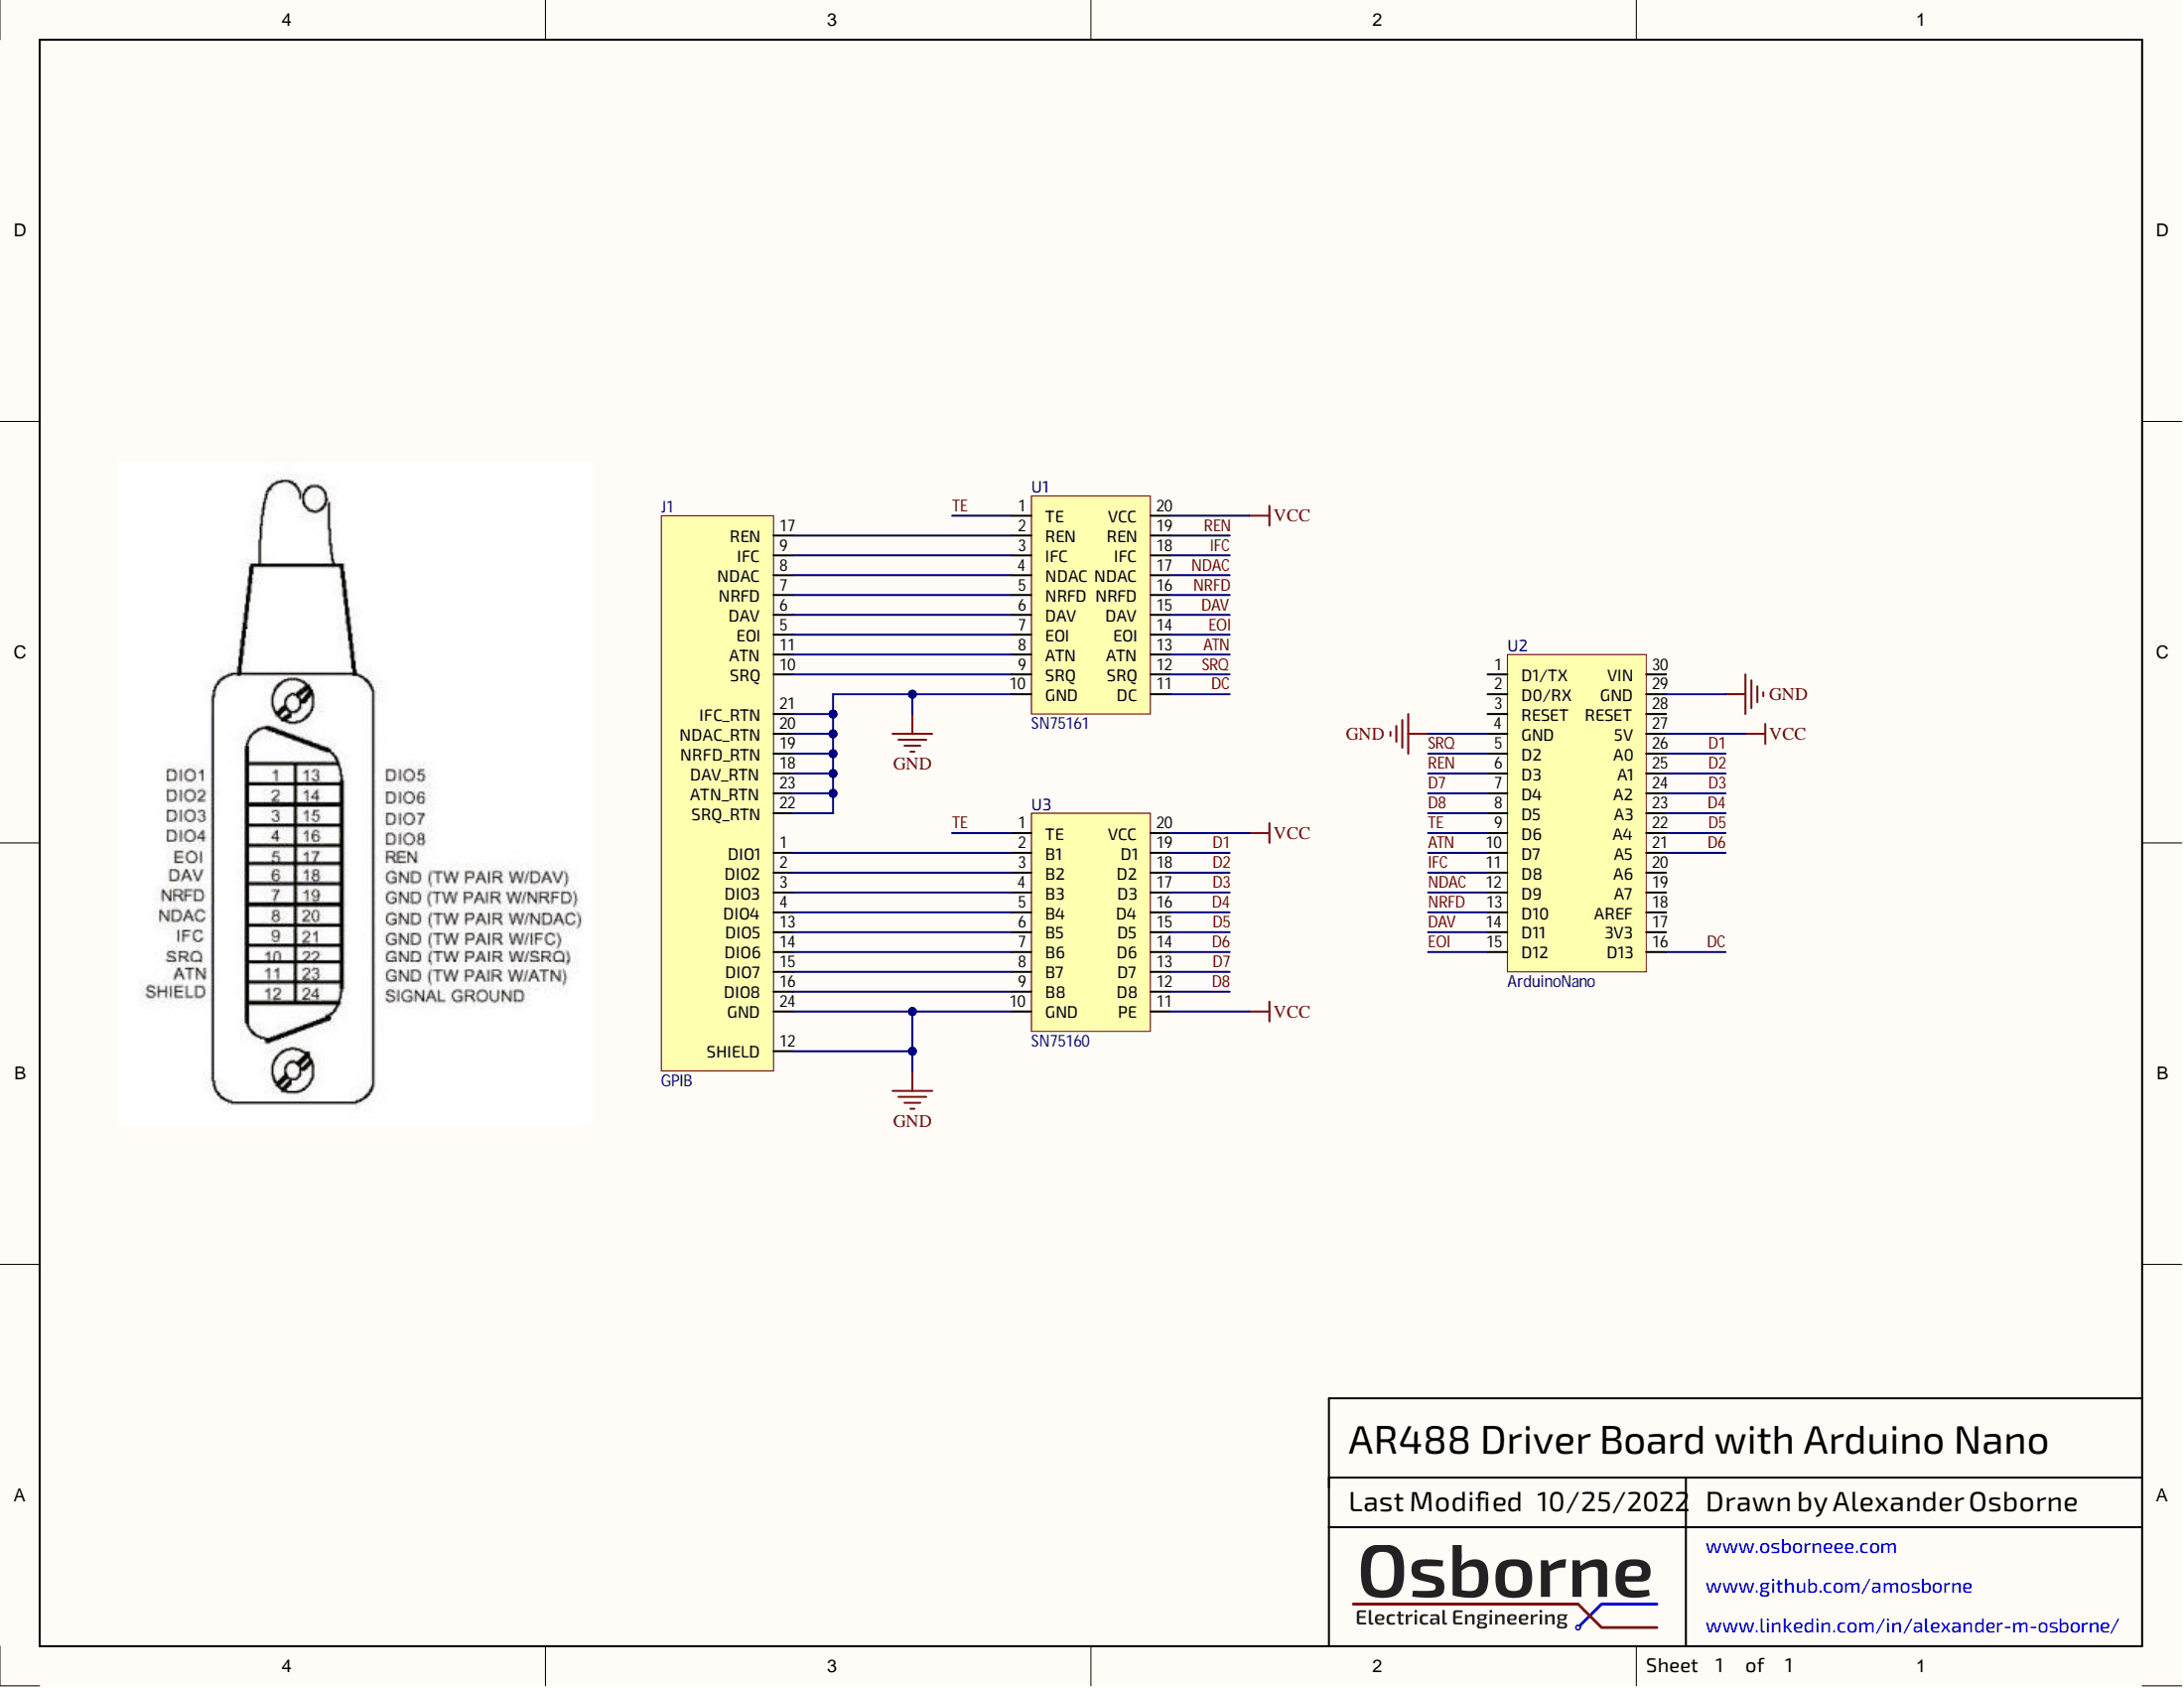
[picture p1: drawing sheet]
# Altium project ar488_driver.PrjPcb
1 sheet, 4 parts. Net scope: global (net labels, ports and power ports of the same name join across sheets).
Board file: ar488_driver_pcb.PcbDoc

## Sheet ar488_driver_schematic.SchDoc: AR488 Driver Board with Arduino Nano
size Letter; SheetNumber: 1; SheetTotal: 1

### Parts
J1  GPIB  [GPIB]
U1  SN75161  [SN75161]
U2  ArduinoNano  [NANO]
U3  SN75160  [SN75160]

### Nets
GND: J1.12(SHIELD) J1.18(DAV_RTN) J1.19(NRFD_RTN) J1.20(NDAC_RTN) J1.21(IFC_RTN) J1.22(SRQ_RTN) J1.23(ATN_RTN) J1.24(GND) U1.10(GND) U2.4(GND) U2.29(GND) U3.10(GND)
VCC: U1.20(VCC) U2.27(5V) U3.11(PE) U3.20(VCC)
ATN: U1.13(ATN) U2.10(D7)
D1: U2.26(A0) U3.19(D1)
D2: U2.25(A1) U3.18(D2)
D3: U2.24(A2) U3.17(D3)
D4: U2.23(A3) U3.16(D4)
D5: U2.22(A4) U3.15(D5)
D6: U2.21(A5) U3.14(D6)
D7: U2.7(D4) U3.13(D7)
D8: U2.8(D5) U3.12(D8)
DAV: U1.15(DAV) U2.14(D11)
DC: U1.11(DC) U2.16(D13)
EOI: U1.14(EOI) U2.15(D12)
IFC: U1.18(IFC) U2.11(D8)
NDAC: U1.17(NDAC) U2.12(D9)
NRFD: U1.16(NRFD) U2.13(D10)
REN: U1.19(REN) U2.6(D3)
SRQ: U1.12(SRQ) U2.5(D2)
TE: U1.1(TE) U2.9(D6) U3.1(TE)
NetJ1_1: J1.1(DIO1) U3.2(B1)
NetJ1_2: J1.2(DIO2) U3.3(B2)
NetJ1_3: J1.3(DIO3) U3.4(B3)
NetJ1_4: J1.4(DIO4) U3.5(B4)
NetJ1_5: J1.5(EOI) U1.7(EOI)
NetJ1_6: J1.6(DAV) U1.6(DAV)
NetJ1_7: J1.7(NRFD) U1.5(NRFD)
NetJ1_8: J1.8(NDAC) U1.4(NDAC)
NetJ1_9: J1.9(IFC) U1.3(IFC)
NetJ1_10: J1.10(SRQ) U1.9(SRQ)
NetJ1_11: J1.11(ATN) U1.8(ATN)
NetJ1_13: J1.13(DIO5) U3.6(B5)
NetJ1_14: J1.14(DIO6) U3.7(B6)
NetJ1_15: J1.15(DIO7) U3.8(B7)
NetJ1_16: J1.16(DIO8) U3.9(B8)
NetJ1_17: J1.17(REN) U1.2(REN)

Not connected (* = marked no-connect by the designer): U2 1(D1/TX) 2(D0/RX) 3(RESET) 17(3V3) 18(AREF) 19(A7) 20(A6) 28(RESET) 30(VIN)
